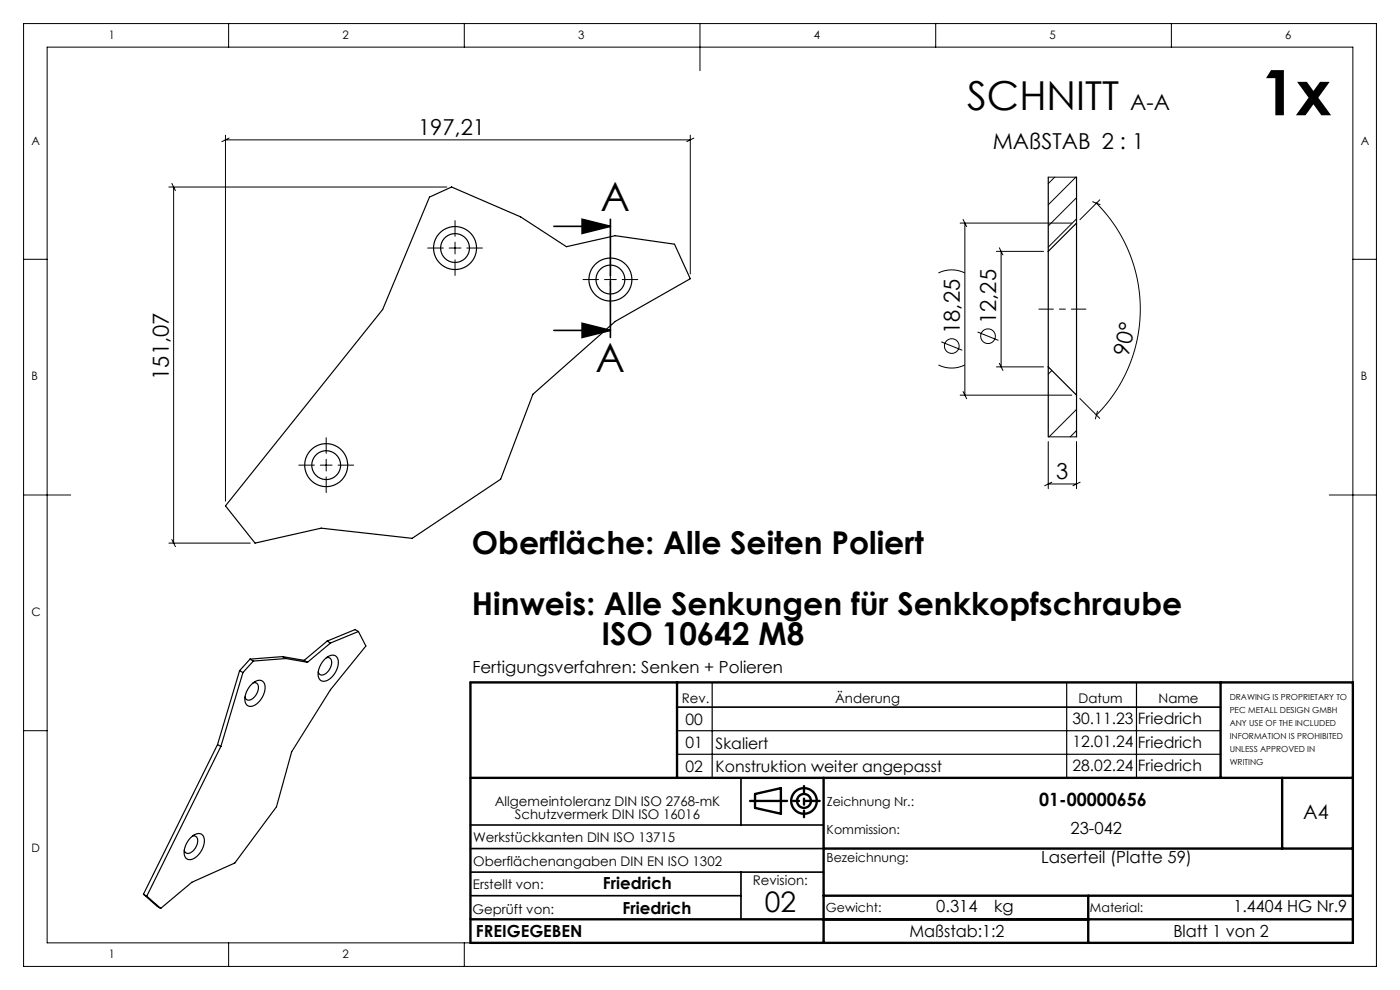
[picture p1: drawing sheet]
<svg xmlns="http://www.w3.org/2000/svg" width="297mm" height="210mm" viewBox="0 0 297 210" stroke-linecap="round" stroke-linejoin="round" font-family="sans-serif">
<g fill="none" stroke="#000" stroke-width=".21">
<path d="M5 5h287v200h-287zM10 10h277v190h-277zM48.5 5v5M98.5 5v5M148.5 5v10M198.5 5v5M248.5 5v5M35.8 39.7h59M36.5 38.9l.7 1.5M36.8 39.7v75.5M47.8 28.7v77.6M47.8 29.7h98.6"/>
<path d="M48.6 29.3l-1.5 .8M146.4 28.7v29.4M147.2 29.3l-1.5 .8M222.4 37.6h6M223.8 37.6l-1.4 1.4M228.2 37.6l-5.8 5.8M5 55h5M90.7 52.6h3.3M95.3 52.6h2.5M96.5 46.8v3.3M96.5 51.4v2.5M96.5 55.1v3.3"/>
<path d="M99 52.6h3.3M123.7 59.3h3.3M128.2 59.3h2.5M129.5 53.5v3.3M129.5 58v2.5M132 59.3h3.3M199.1 57.9a6.3 6.3 0 0 1 5.6 0M203.7 47.3h23.7M204.3 46.6l.8 1.5M204.7 47.3v36.5M211.4 53.3h10M212 52.6l.8 1.5"/>
<path d="M212.4 53.3v24.5M228.4 41.9l-6 6M228.4 46.4l-6 6M231.8 42.8l1.6 .6M232.6 43.1a31.8 31.8 0 0 1 0 44.9M233.3 42.4l-4.2 4.2M287 55h5M129.5 61.8v3.3M199.1 77.4a6.3 6.3 0 0 0 5.6 0M199.7 72.5l4.4 1.8M207.4 70.4l4.4 1.8M211.4 77.8h10"/>
<path d="M212 77.1l.8 1.5M223.2 78.6l-.8 .8M63.4 98.7h3.3M67.9 98.7h2.5M69.2 92.9v3.3M69.2 97.4v2.5M71.7 98.7h3.3M203.7 83.8h23.7M204.3 83.1l.8 1.5M222.4 92.7h6M222.4 93.7v10M228.4 86.8l-5.8 5.9"/>
<path d="M228.4 91.3l-1.4 1.4M228.4 93.7v10M229.1 84.5l4.2 4.2M232.8 87.2l-.4 1.7M5 105h10M35.8 115.2h17.3M36.5 114.4l.7 1.6M69.2 101.2v3.3M222.4 102.7h6M223.1 102.3l-1.5 .7M229.1 102.3l-1.5 .7M282 105h10"/>
<path d="M5 155h5M99.8 144.8v55.2M48.5 200v5M98.5 200v5"/>
<circle cx="201.9" cy="73.4" r="1.56"/>
<circle cx="209.6" cy="71.3" r="1.56"/>
</g>
<g fill="none" stroke="#000" stroke-width=".35">
<path d="M117.5 48h12M123.5 46.5l6 1.5-6 1.5zM129.5 46.5v12M129.5 59.6v12M117.5 70.1h12M123.5 68.6l6 1.5-6 1.5zM143.6 150h115.3M99.8 175h74.9M157.2 165v10M99.8 185h74.9M99.8 180h74.9M99.8 190h57.4"/>
<path d="M157.2 185v10"/>
</g>
<g fill="none" stroke="#000" stroke-width=".5">
<path d="M99.8 144.8h187.2v55.2h-187.2zM143.6 144.8v20.2M258.9 144.8v20.2M99.8 165h187.2M160.2 168.4l5.5-1.2v5.4l-5.5-1.2zM174.7 165v35M272 165v15M99.8 195h187.2M174.7 190h112.3M174.7 180h112.3M230.9 190v10"/>
<circle cx="170.6" cy="169.9" r="2.72"/>
<circle cx="170.6" cy="169.9" r="1.47"/>
</g>
<g fill="none" stroke="#000" stroke-width=".25">
<path d="M222.4 37.6v15.7M228.4 37.6v9.7M91.1 41.8l4.7-2.1 14.6 6.3 9.8 6.3 10.3-2.3 12.6 1.8 3.3 7.3-15.9 9.1-17.5 15.4-6.8 18.1-18.8 12.5-19.3-2.2-14 3.2-6.3-7.9 33.4-41.6zM222.4 53.3v24.5M228.4 47.3v36.5M228.4 47.3l-6 6M222.4 77.8l6 6M222.4 77.8v14.9M228.4 83.8v8.9M53 139.8l.7 .4M53 139.8l-2.2 2.5M59.9 139.3l.7 .4"/>
<path d="M59.9 139.3l-6.9 .5M59.9 139.3l4.6 .8M60.6 139.7l-6.9 .5M60.6 139.7l4.6 .8M68.8 140a1.85 1.85 0 0 1 2.6-.7 3.5 3.5 0 0 1-.9 4.2 1.85 1.85 0 0 1-2.6 .7 3.5 3.5 0 0 1 .9-4.2zM69.2 139.5a.98 .98 0 0 1 1.1 .4 .98 .98 0 0 1 0 1.1 2.29 2.29 0 0 1-2.4 2.1l-.4-.6M69.4 136l.7 .4M69.4 136l-4.9 4.1M70.1 136.4l-4.9 4.1M76 134l1.6 3-7.5 9.3-8.2 13.2-3.2 11.6-8.9 12-9.1 4-6.6 5.6M76 134l-5.9 2.4M76 134l-.7-.5-5.9 2.5"/>
<path d="M46.1 157.9l.8 .4M46.1 157.9l-15.7 31.8M46.9 158.3l-15.8 31.8M50.8 142.3l.7 .4M50.8 142.3l-4.7 15.6M51.5 142.7l-4.6 15.6M53.2 145.3a1.85 1.85 0 0 1 2.7-.7 3.5 3.5 0 0 1-.9 4.3 1.85 1.85 0 0 1-2.7 .6 3.5 3.5 0 0 1 .9-4.2zM53.7 144.9a.98 .98 0 0 1 1.1 .3 .98 .98 0 0 1 0 1.2 2.29 2.29 0 0 1-2.4 2l-.4-.6M53.7 140.2l-2.2 2.5M64.5 140.1l.7 .4M143.6 155h115.3M151.1 144.8v20.2"/>
<path d="M226.3 144.8v20.2M241.1 144.8v20.2M40.4 177.8a1.85 1.85 0 0 1 2.6-.7 3.5 3.5 0 0 1-.9 4.3 1.85 1.85 0 0 1-2.6 .6 3.5 3.5 0 0 1 .9-4.2zM40.8 177.4a.98 .98 0 0 1 1.1 .3 .98 .98 0 0 1 0 1.2 2.29 2.29 0 0 1-2.4 2.1l-.4-.6M143.6 160h115.3M30.4 189.7l.7 .4M30.4 189.7l3 2.6 .7 .4M31.1 190.1l3 2.6"/>
<circle cx="96.5" cy="52.6" r="3.1"/>
<circle cx="96.5" cy="52.6" r="4.6"/>
<circle cx="129.5" cy="59.3" r="4.6"/>
<circle cx="129.5" cy="59.3" r="3.1"/>
<circle cx="69.2" cy="98.7" r="4.6"/>
<circle cx="69.2" cy="98.7" r="3.1"/>
</g>
<path d="M159.1 169.9h14.8" fill="none" stroke="#000" stroke-width=".5" stroke-dasharray="15.2 1.3 1.3 1.3" stroke-dashoffset="7.4"/>
<path d="M170.6 166.7v6.6" fill="none" stroke="#000" stroke-width=".5" stroke-dasharray="15.2 1.3 1.3 1.3" stroke-dashoffset="13.8"/>
<path d="M230.4 65.6h-10" fill="none" stroke="#000" stroke-width=".21" stroke-dasharray="15.2 1.3 1.3 1.3" stroke-dashoffset="12.1"/>
<path d="M123.5 46.5l6 1.5-6 1.5zM123.5 68.6l6 1.5-6 1.5z" fill="#000"/>
<text font-size="13.3" x="267.4" y="24.4">1x</text>
<g font-size="8.5">
<text x="205.2" y="23.4">SCHNITT</text>
<text x="127.4" y="44.8">A</text>
<text x="126.3" y="78.8">A</text>
</g>
<g font-size="6.7">
<text x="100.1" y="117.4">Oberfläche: Alle Seiten Poliert</text>
<text x="100.1" y="130.4">Hinweis: Alle Senkungen für Senkkopfschraube</text>
<text x="127.6" y="136.8">ISO 10642 M8</text>
</g>
<text font-size="6" x="162.2" y="193.4">02</text>
<g font-size="4.7">
<text x="239.8" y="23.4">A-A</text>
<text x="88.7" y="28.7">197,21</text>
<text x="210.6" y="31.6">MAßSTAB 2 : 1</text>
<text x="203.6" y="70.8" transform="rotate(-90 203.6 70.8)">18,25</text>
<text x="211.3" y="68.8" transform="rotate(-90 211.3 68.8)">12,25</text>
<text x="239.4" y="75.7" transform="rotate(-77 239.4 75.7)">90°</text>
<text x="35.8" y="80.6" transform="rotate(-90 35.8 80.6)">151,07</text>
<text x="224.1" y="101.7">3</text>
</g>
<text font-size="4.2" x="276.4" y="173.7">A4</text>
<text font-size="3.9" x="220.5" y="170.9">01-00000656</text>
<g font-size="3.5">
<text x="100.2" y="142.7">Fertigungsverfahren: Senken + Polieren</text>
<text x="227.1" y="177">23-042</text>
<text x="220.9" y="183.2">Laserteil (Platte 59)</text>
<text x="127.9" y="188.5">Friedrich</text>
<text x="132.1" y="193.9">Friedrich</text>
<text x="198.6" y="193.4">0.314</text>
<text x="210.9" y="193.4">kg</text>
<text x="261.7" y="193.4">1.4404 HG Nr.9</text>
<text x="100.9" y="198.8">FREIGEGEBEN</text>
<text x="192.9" y="198.8">Maßstab:1:2</text>
<text x="248.9" y="198.8">Blatt 1 von 2</text>
</g>
<g font-size="3.3">
<text x="145.4" y="153.7">00</text>
<text x="227.5" y="153.5">30.11.23</text>
<text x="241.4" y="153.6">Friedrich</text>
<text x="145.4" y="158.7">01</text>
<text x="151.8" y="158.8">Skaliert</text>
<text x="227.5" y="158.5">12.01.24</text>
<text x="241.4" y="158.6">Friedrich</text>
<text x="145.4" y="163.7">02</text>
<text x="151.8" y="163.8">Konstruktion weiter angepasst</text>
<text x="227.5" y="163.5">28.02.24</text>
<text x="241.4" y="163.6">Friedrich</text>
</g>
<g font-size="2.8">
<text x="144.6" y="149">Rev.</text>
<text x="177.2" y="149">Änderung</text>
<text x="228.8" y="149">Datum</text>
<text x="245.8" y="149">Name</text>
<text x="105" y="170.9">Allgemeintoleranz DIN ISO 2768-mK</text>
<text x="109.2" y="173.7">Schutzvermerk DIN ISO 16016</text>
<text x="100.4" y="178.6">Werkstückkanten DIN ISO 13715</text>
<text x="100.4" y="183.6">Oberflächenangaben DIN EN ISO 1302</text>
<text x="100.3" y="188.5">Erstellt von:</text>
<text x="159.7" y="187.7">Revision:</text>
<text x="100.2" y="193.9">Geprüft von:</text>
</g>
<g font-size="2.7">
<text x="175.4" y="170.9">Zeichnung Nr.:</text>
<text x="175.4" y="177">Kommission:</text>
<text x="175.3" y="183">Bezeichnung:</text>
<text x="175.2" y="193.4">Gewicht:</text>
<text x="231.2" y="193.4">Material:</text>
</g>
<g font-size="2.5">
<text x="23.1" y="8.2">1</text>
<text x="72.7" y="8.2">2</text>
<text x="122.7" y="8.2">3</text>
<text x="172.7" y="8.2">4</text>
<text x="222.7" y="8.2">5</text>
<text x="272.7" y="8.2">6</text>
<text x="6.7" y="30.7">A</text>
<text x="288.7" y="30.7">A</text>
<text x="6.7" y="80.7">B</text>
<text x="288.7" y="80.7">B</text>
<text x="6.7" y="130.7">C</text>
<text x="6.7" y="180.7">D</text>
<text x="23.1" y="203.2">1</text>
<text x="72.7" y="203.2">2</text>
</g>
<g font-size="1.8">
<text x="260.9" y="148.5">DRAWING IS PROPRIETARY TO</text>
<text x="260.9" y="151.2">PEC METALL DESIGN GMBH</text>
<text x="260.9" y="154">ANY USE OF THE INCLUDED</text>
<text x="260.9" y="156.8">INFORMATION IS PROHIBITED</text>
<text x="260.9" y="159.5">UNLESS APPROVED IN</text>
<text x="260.9" y="162.3">WRITING</text>
</g>
</svg>
